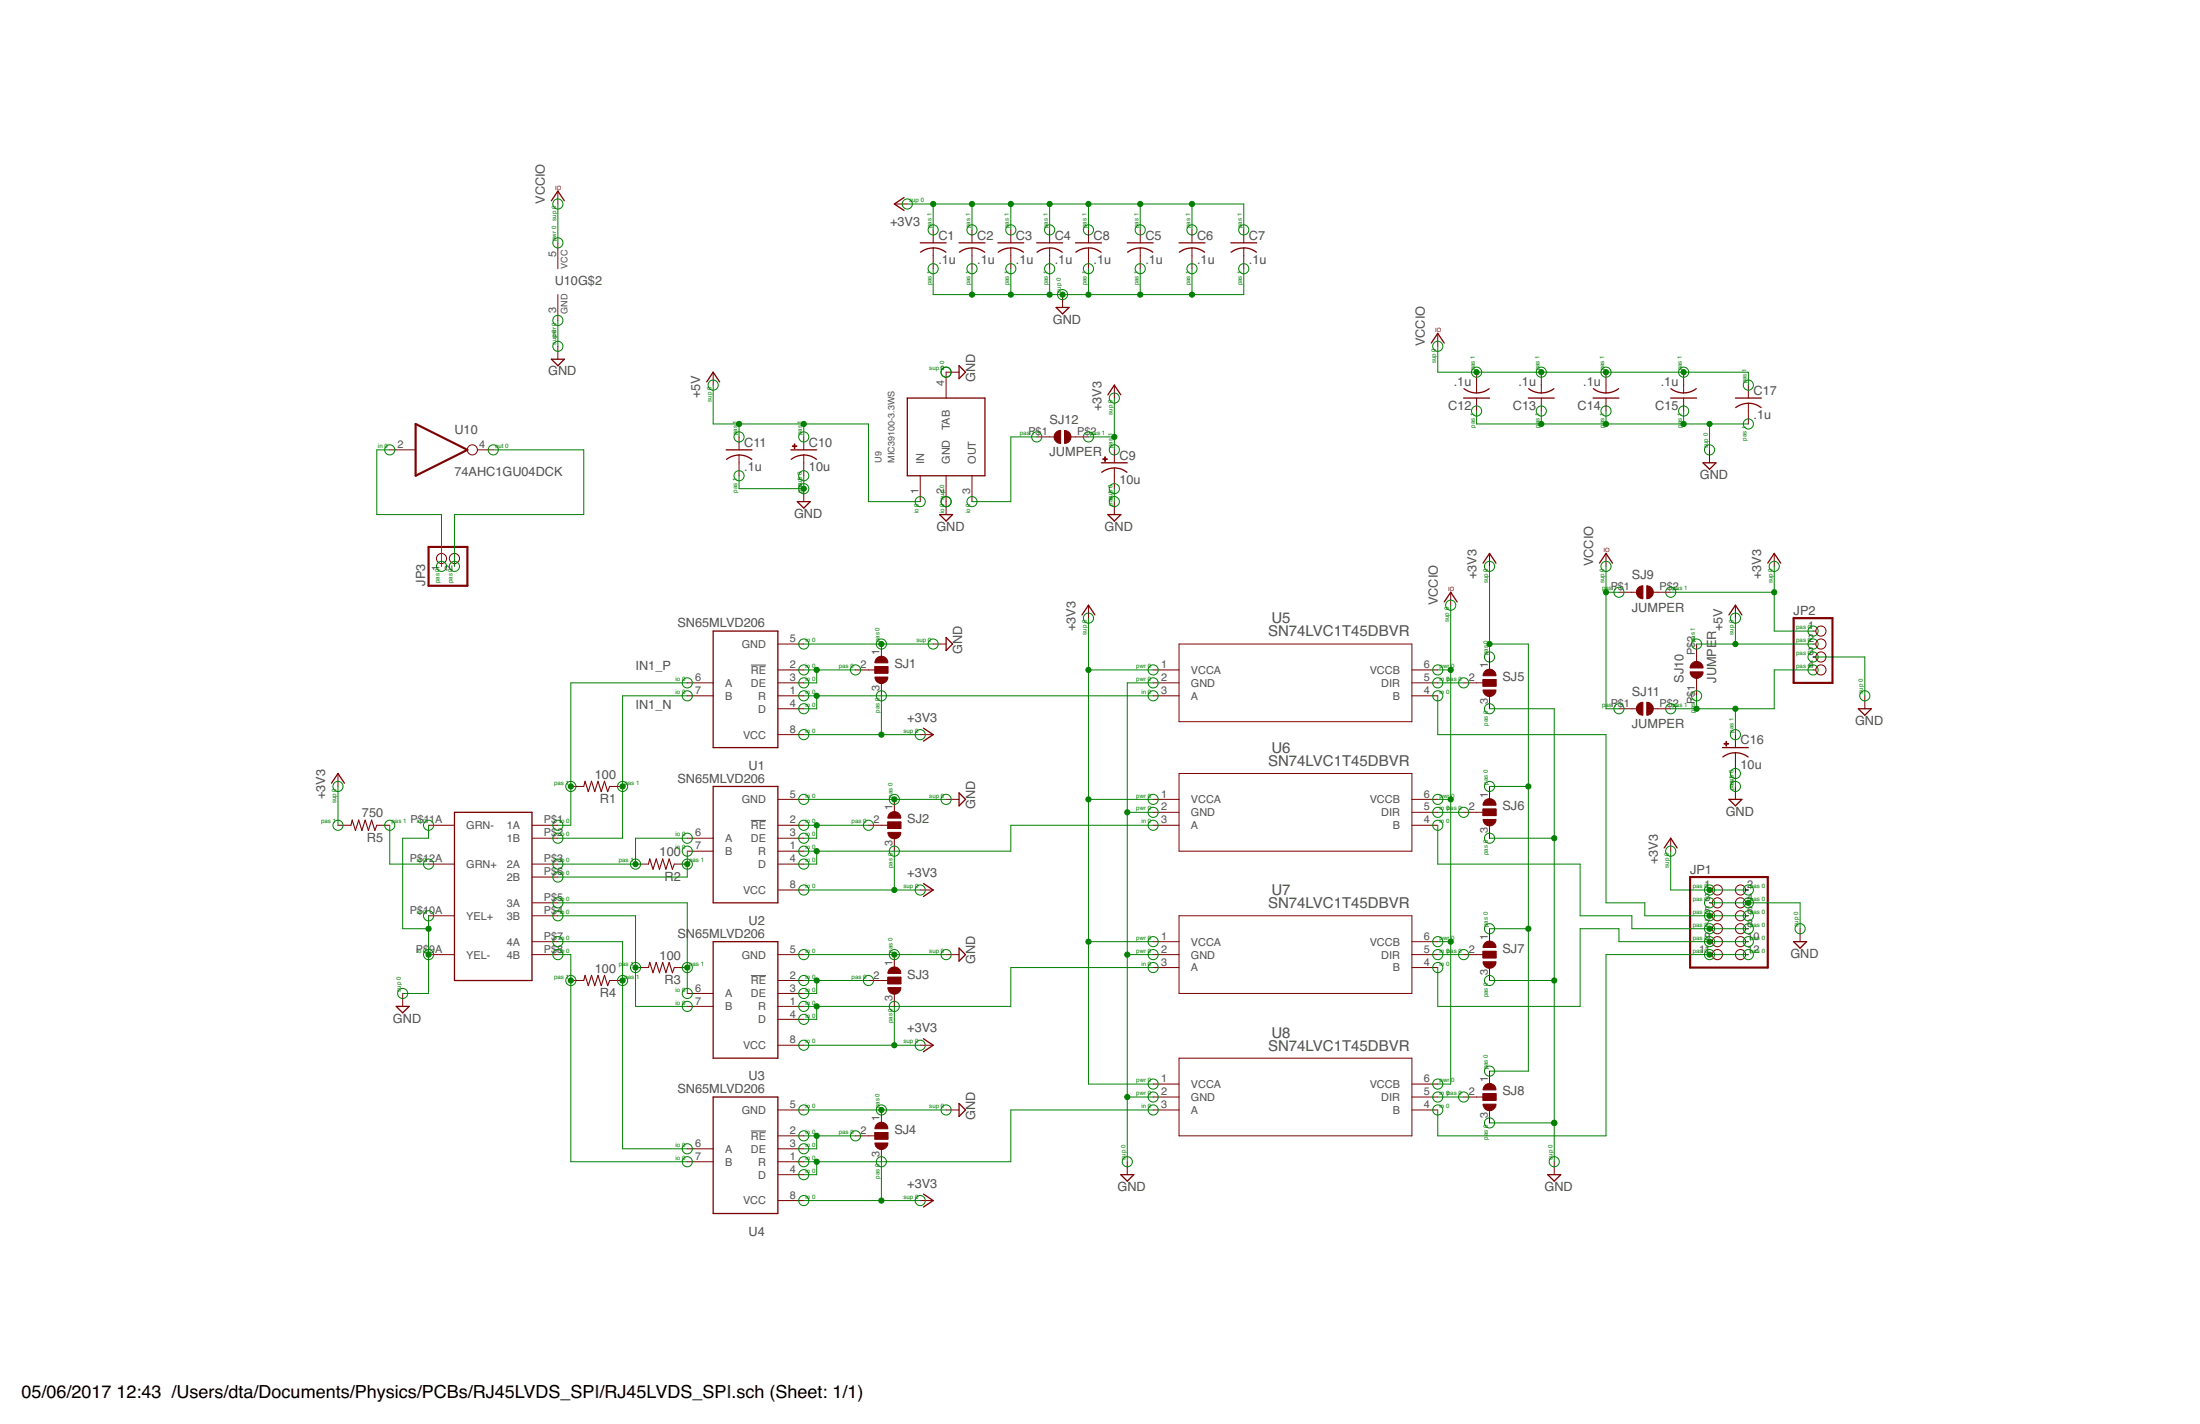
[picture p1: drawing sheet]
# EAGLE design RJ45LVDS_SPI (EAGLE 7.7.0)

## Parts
C1  .1u  C-USC0603  [C0603]
C2  .1u  C-USC0603  [C0603]
C3  .1u  C-USC0603  [C0603]
C4  .1u  C-USC0603  [C0603]
C5  .1u  C-USC0603  [C0603]
C6  .1u  C-USC0603  [C0603]
C7  .1u  C-USC0603  [C0603]
C8  .1u  C-USC0603  [C0603]
C9  10u  CPOL-USSMCB  [SMC_B]
C10  10u  CPOL-USSMCB  [SMC_B]
C11  .1u  C-USC0603  [C0603]
C12  .1u  C-USC0603  [C0603]
C13  .1u  C-USC0603  [C0603]
C14  .1u  C-USC0603  [C0603]
C15  .1u  C-USC0603  [C0603]
C16  10u  CPOL-USSMCB  [SMC_B]
C17  .1u  C-USC0603  [C0603]
J1  MRJ  [MRJ-MEGAMIX]
JP1  PINHD-2X6  [2X06]
JP2  PINHD-1X4  [1X04]
JP3  PINHD-1X2  [1X02]
R1  100  R-US_R0603  [R0603]
R2  100  R-US_R0603  [R0603]
R3  100  R-US_R0603  [R0603]
R4  100  R-US_R0603  [R0603]
R5  750  R-US_R0603  [R0603]
SJ1  SJ2W  [SJ_2]
SJ2  SJ2W  [SJ_2]
SJ3  SJ2W  [SJ_2]
SJ4  SJ2W  [SJ_2]
SJ5  SJ2W  [SJ_2]
SJ6  SJ2W  [SJ_2]
SJ7  SJ2W  [SJ_2]
SJ8  SJ2W  [SJ_2]
SJ9  JUMPER  [0603JMP]
SJ10  JUMPER  [0603JMP]
SJ11  JUMPER  [0603JMP]
SJ12  JUMPER  [0603JMP]
U1  SN65MLVD206  [SOIC08-FAIRCHILD]
U2  SN65MLVD206  [SOIC08-FAIRCHILD]
U3  SN65MLVD206  [SOIC08-FAIRCHILD]
U4  SN65MLVD206  [SOIC08-FAIRCHILD]
U5  SN74LVC1T45DBVR  [DBV6]
U6  SN74LVC1T45DBVR  [DBV6]
U7  SN74LVC1T45DBVR  [DBV6]
U8  SN74LVC1T45DBVR  [DBV6]
U9  MIC39100-3.3WS  MIC37100  [SOT223]
U10  74AHC1GU04DCK  [SC70-5]

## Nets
1_33: U1.1(R) U1.4(D) U5.3(A)
2_33: U2.1(R) U2.4(D) U6.3(A)
3_33: U3.1(R) U3.4(D) U7.3(A)
4_33: U4.1(R) U4.4(D) U8.3(A)
+3V3: C1.1 C2.1 C3.1 C4.1 C5.1 C6.1 C7.1 C8.1 C9.+ JP1.1 JP1.2 JP2.1 R5.2 SJ1.3 SJ2.3 SJ3.3 SJ4.3 SJ5.1 SJ6.1 SJ7.1 SJ8.1 SJ9.P$2 SJ12.P$2 U1.8(VCC) U2.8(VCC) U3.8(VCC) U4.8(VCC) U5.1(VCCA) U6.1(VCCA) U7.1(VCCA) U8.1(VCCA)
+5V: C10.+ C11.1 JP2.2 SJ10.P$2 U9.1(IN)
A: JP3.1 U10.2(I)
GND: C1.2 C2.2 C3.2 C4.2 C5.2 C6.2 C7.2 C8.2 C9.- C10.- C11.2 C12.1 C13.1 C14.1 C15.1 C16.- C17.2 J1.P$9A(YEL-) J1.P$10A(YEL+) J1.P$11A(GRN-) JP1.3 JP1.4 JP2.3 SJ1.1 SJ2.1 SJ3.1 SJ4.1 SJ5.3 SJ6.3 SJ7.3 SJ8.3 U1.5(GND) U2.5(GND) U3.5(GND) U4.5(GND) U5.2(GND) U6.2(GND) U7.2(GND) U8.2(GND) U9.2(GND) U9.4(TAB) U10.3(GND)
IN1_N [lvds]: J1.P$2(1B) R1.1 U1.7(B)
IN1_P [lvds]: J1.P$1(1A) R1.2 U1.6(A)
IN2_N [lvds]: J1.P$6(2B) R2.1 U2.7(B)
IN2_P [lvds]: J1.P$3(2A) R2.2 U2.6(A)
IN3_N [lvds]: J1.P$4(3B) R3.2 U3.7(B)
IN3_P [lvds]: J1.P$5(3A) R3.1 U3.6(A)
IN4_N [lvds]: J1.P$8(4B) R4.2 U4.7(B)
IN4_P [lvds]: J1.P$7(4A) R4.1 U4.6(A)
N$3: SJ3.2 U3.2(!RE) U3.3(DE)
N$4: SJ2.2 U2.2(!RE) U2.3(DE)
N$5: SJ4.2 U4.2(!RE) U4.3(DE)
N$6: SJ1.2 U1.2(!RE) U1.3(DE)
N$7: SJ8.2 U8.5(DIR)
N$8: JP1.11 JP1.12 U8.4(B)
N$9: SJ5.2 U5.5(DIR)
N$10: SJ7.2 U7.5(DIR)
N$11: SJ6.2 U6.5(DIR)
N$13: JP1.5 JP1.6 U5.4(B)
N$14: JP1.7 JP1.8 U6.4(B)
N$15: JP1.9 JP1.10 U7.4(B)
N$16: C16.+ JP2.4 SJ10.P$1 SJ11.P$2
N$17: SJ12.P$1 U9.3(OUT)
N$19: J1.P$12A(GRN+) R5.1
NOT_A: JP3.2 U10.4(O)
VCCIO: C12.2 C13.2 C14.2 C15.2 C17.1 SJ9.P$1 SJ11.P$1 U5.6(VCCB) U6.6(VCCB) U7.6(VCCB) U8.6(VCCB) U10.5(VCC)
